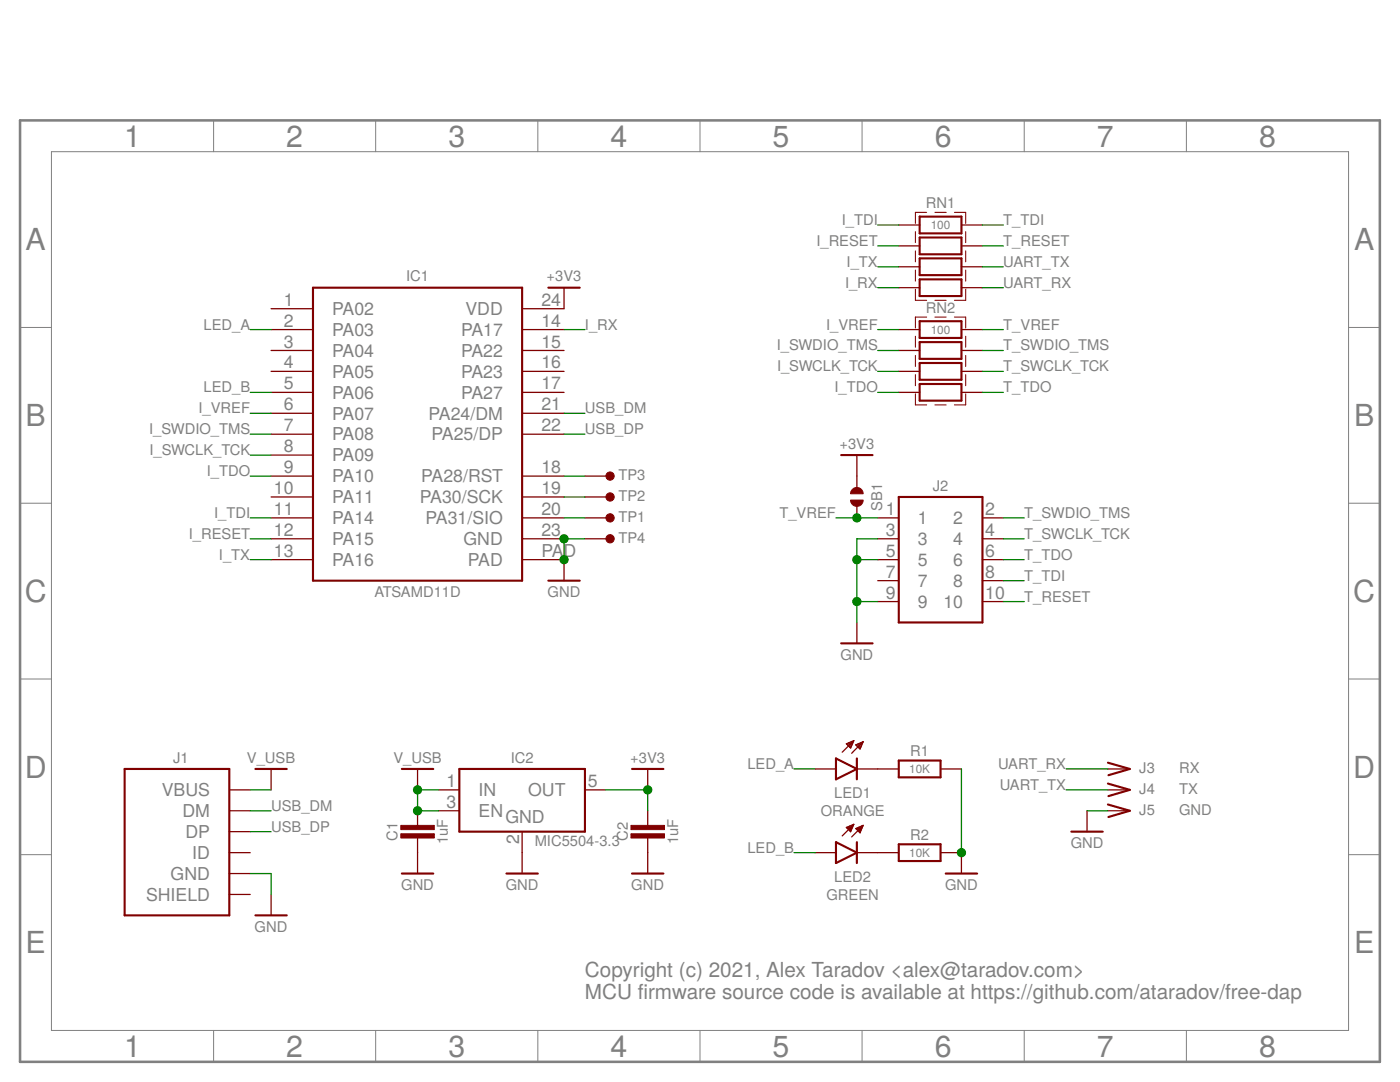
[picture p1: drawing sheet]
<?xml version="1.0" encoding="utf-8"?>
<!DOCTYPE eagle SYSTEM "eagle.dtd">
<eagle version="7.3.0">
<drawing>
<settings>
<setting alwaysvectorfont="no"/>
<setting verticaltext="up"/>
</settings>
<grid distance="0.1" unitdist="inch" unit="inch" style="lines" multiple="1" display="no" altdistance="0.01" altunitdist="inch" altunit="inch"/>
<schematic xreflabel="%F%N/%S.%C%R" xrefpart="/%S.%C%R">
<libraries>
<library name="ataradov_mcu">
<symbols>
<symbol name="ATSAMDXXD">
<wire x1="-12.7" y1="17.78" x2="12.7" y2="17.78" width="0.254" layer="94"/>
<wire x1="12.7" y1="17.78" x2="12.7" y2="-17.78" width="0.254" layer="94"/>
<wire x1="12.7" y1="-17.78" x2="-12.7" y2="-17.78" width="0.254" layer="94"/>
<wire x1="-12.7" y1="-17.78" x2="-12.7" y2="17.78" width="0.254" layer="94"/>
<pin name="PA28/RST" x="17.78" y="-5.08" length="middle" direction="pas" rot="R180"/>
<pin name="PA08" x="-17.78" y="0" length="middle" direction="pas"/>
<pin name="PA09" x="-17.78" y="-2.54" length="middle" direction="pas"/>
<pin name="PA14" x="-17.78" y="-10.16" length="middle" direction="pas"/>
<pin name="PA15" x="-17.78" y="-12.7" length="middle" direction="pas"/>
<pin name="PA05" x="-17.78" y="7.62" length="middle" direction="pas"/>
<pin name="PA04" x="-17.78" y="10.16" length="middle" direction="pas"/>
<pin name="PA02" x="-17.78" y="15.24" length="middle" direction="pas"/>
<text x="0" y="18.542" size="1.27" layer="95" align="bottom-center">&gt;NAME</text>
<text x="0" y="-19.812" size="1.27" layer="96" align="bottom-center">&gt;VALUE</text>
<pin name="PA30/SCK" x="17.78" y="-7.62" length="middle" direction="pas" rot="R180"/>
<pin name="VDD" x="17.78" y="15.24" length="middle" direction="pas" rot="R180"/>
<pin name="GND" x="17.78" y="-12.7" length="middle" direction="pas" rot="R180"/>
<pin name="PA25/DP" x="17.78" y="0" length="middle" direction="pas" rot="R180"/>
<pin name="PA24/DM" x="17.78" y="2.54" length="middle" direction="pas" rot="R180"/>
<pin name="PA31/SIO" x="17.78" y="-10.16" length="middle" direction="pas" rot="R180"/>
<pin name="PA03" x="-17.78" y="12.7" length="middle" direction="pas"/>
<pin name="PA06" x="-17.78" y="5.08" length="middle" direction="pas"/>
<pin name="PA07" x="-17.78" y="2.54" length="middle" direction="pas"/>
<pin name="PA10" x="-17.78" y="-5.08" length="middle" direction="pas"/>
<pin name="PA11" x="-17.78" y="-7.62" length="middle" direction="pas"/>
<pin name="PA16" x="-17.78" y="-15.24" length="middle" direction="pas"/>
<pin name="PA17" x="17.78" y="12.7" length="middle" direction="pas" rot="R180"/>
<pin name="PA22" x="17.78" y="10.16" length="middle" direction="pas" rot="R180"/>
<pin name="PA23" x="17.78" y="7.62" length="middle" direction="pas" rot="R180"/>
<pin name="PA27" x="17.78" y="5.08" length="middle" direction="pas" rot="R180"/>
<pin name="PAD" x="17.78" y="-15.24" length="middle" direction="pas" rot="R180"/>
</symbol>
</symbols>
<devicesets>
<deviceset name="ATSAMD11D" prefix="IC">
<gates>
<gate name="G$1" symbol="ATSAMDXXD" x="0" y="0"/>
</gates>
<devices>
<device name="" package="QFN24">
<connects>
<connect gate="G$1" pin="GND" pad="23"/>
<connect gate="G$1" pin="PA02" pad="1"/>
<connect gate="G$1" pin="PA03" pad="2"/>
<connect gate="G$1" pin="PA04" pad="3"/>
<connect gate="G$1" pin="PA05" pad="4"/>
<connect gate="G$1" pin="PA06" pad="5"/>
<connect gate="G$1" pin="PA07" pad="6"/>
<connect gate="G$1" pin="PA08" pad="7"/>
<connect gate="G$1" pin="PA09" pad="8"/>
<connect gate="G$1" pin="PA10" pad="9"/>
<connect gate="G$1" pin="PA11" pad="10"/>
<connect gate="G$1" pin="PA14" pad="11"/>
<connect gate="G$1" pin="PA15" pad="12"/>
<connect gate="G$1" pin="PA16" pad="13"/>
<connect gate="G$1" pin="PA17" pad="14"/>
<connect gate="G$1" pin="PA22" pad="15"/>
<connect gate="G$1" pin="PA23" pad="16"/>
<connect gate="G$1" pin="PA24/DM" pad="21"/>
<connect gate="G$1" pin="PA25/DP" pad="22"/>
<connect gate="G$1" pin="PA27" pad="17"/>
<connect gate="G$1" pin="PA28/RST" pad="18"/>
<connect gate="G$1" pin="PA30/SCK" pad="19"/>
<connect gate="G$1" pin="PA31/SIO" pad="20"/>
<connect gate="G$1" pin="PAD" pad="PAD"/>
<connect gate="G$1" pin="VDD" pad="24"/>
</connects>
<technologies>
<technology name=""/>
</technologies>
</device>
</devices>
</deviceset>
</devicesets>
</library>
<library name="ataradov_pwr">
<symbols>
<symbol name="+3V3">
<wire x1="-1.905" y1="0" x2="1.905" y2="0" width="0.254" layer="94"/>
<text x="0" y="0.762" size="1.27" layer="96" align="bottom-center">&gt;VALUE</text>
<pin name="+3V3" x="0" y="-2.54" visible="off" length="short" direction="sup" rot="R90"/>
</symbol>
<symbol name="GND">
<wire x1="-1.905" y1="0" x2="1.905" y2="0" width="0.254" layer="94"/>
<text x="0" y="-2.032" size="1.27" layer="96" align="bottom-center">&gt;VALUE</text>
<pin name="GND" x="0" y="2.54" visible="off" length="short" direction="sup" rot="R270"/>
</symbol>
<symbol name="V_USB">
<wire x1="-1.905" y1="0" x2="1.905" y2="0" width="0.254" layer="94"/>
<text x="0" y="0.762" size="1.27" layer="96" align="bottom-center">&gt;VALUE</text>
<pin name="V_USB" x="0" y="-2.54" visible="off" length="short" direction="sup" rot="R90"/>
</symbol>
</symbols>
<devicesets>
<deviceset name="+3V3" prefix="P_">
<gates>
<gate name="1" symbol="+3V3" x="0" y="0"/>
</gates>
<devices>
<device name="">
<technologies>
<technology name=""/>
</technologies>
</device>
</devices>
</deviceset>
<deviceset name="GND" prefix="P_">
<gates>
<gate name="1" symbol="GND" x="0" y="0"/>
</gates>
<devices>
<device name="">
<technologies>
<technology name=""/>
</technologies>
</device>
</devices>
</deviceset>
<deviceset name="V_USB" prefix="P_">
<gates>
<gate name="1" symbol="V_USB" x="0" y="0"/>
</gates>
<devices>
<device name="">
<technologies>
<technology name=""/>
</technologies>
</device>
</devices>
</deviceset>
</devicesets>
</library>
<library name="ataradov_conn">
<symbols>
<symbol name="HEADER-5X2">
<wire x1="-5.08" y1="7.62" x2="-5.08" y2="-7.62" width="0.254" layer="94"/>
<wire x1="-5.08" y1="-7.62" x2="5.08" y2="-7.62" width="0.254" layer="94"/>
<wire x1="5.08" y1="-7.62" x2="5.08" y2="7.62" width="0.254" layer="94"/>
<wire x1="5.08" y1="7.62" x2="-5.08" y2="7.62" width="0.254" layer="94"/>
<pin name="1" x="-7.62" y="5.08" length="short" direction="pas"/>
<pin name="2" x="7.62" y="5.08" length="short" direction="pas" rot="R180"/>
<pin name="3" x="-7.62" y="2.54" length="short" direction="pas"/>
<pin name="4" x="7.62" y="2.54" length="short" direction="pas" rot="R180"/>
<pin name="5" x="-7.62" y="0" length="short" direction="pas"/>
<pin name="6" x="7.62" y="0" length="short" direction="pas" rot="R180"/>
<pin name="7" x="-7.62" y="-2.54" length="short" direction="pas"/>
<pin name="8" x="7.62" y="-2.54" length="short" direction="pas" rot="R180"/>
<pin name="9" x="-7.62" y="-5.08" length="short" direction="pas"/>
<pin name="10" x="7.62" y="-5.08" length="short" direction="pas" rot="R180"/>
<text x="0" y="8.382" size="1.27" layer="95" align="bottom-center">&gt;NAME</text>
</symbol>
<symbol name="MICRO-USB-5">
<wire x1="-5.08" y1="7.62" x2="-5.08" y2="-10.16" width="0.254" layer="94"/>
<text x="0.762" y="8.382" size="1.27" layer="95" align="bottom-center">&gt;NAME</text>
<pin name="VBUS" x="-7.62" y="5.08" visible="pin" length="short" direction="pas"/>
<pin name="DM" x="-7.62" y="2.54" visible="pin" length="short" direction="pas"/>
<pin name="DP" x="-7.62" y="0" visible="pin" length="short" direction="pas"/>
<pin name="ID" x="-7.62" y="-2.54" visible="pin" length="short" direction="pas"/>
<pin name="GND" x="-7.62" y="-5.08" visible="pin" length="short" direction="pas"/>
<wire x1="7.62" y1="7.62" x2="7.62" y2="-10.16" width="0.254" layer="94"/>
<wire x1="-5.08" y1="7.62" x2="7.62" y2="7.62" width="0.254" layer="94"/>
<wire x1="-5.08" y1="-10.16" x2="7.62" y2="-10.16" width="0.254" layer="94"/>
<pin name="SHIELD" x="-7.62" y="-7.62" visible="pin" length="short" direction="pas"/>
<text x="0.762" y="-12.192" size="1.27" layer="95" align="bottom-center">&gt;VALUE</text>
</symbol>
<symbol name="CONN-SINGLE">
<wire x1="-2.54" y1="0.762" x2="0.127" y2="0" width="0.254" layer="94"/>
<wire x1="0.127" y1="0" x2="-2.4765" y2="-0.762" width="0.254" layer="94"/>
<pin name="1" x="-2.54" y="0" visible="off" length="short" direction="pas" swaplevel="1"/>
<text x="1.27" y="-0.508" size="1.27" layer="95">&gt;NAME</text>
<text x="6.096" y="-0.508" size="1.27" layer="96">&gt;VALUE</text>
</symbol>
</symbols>
<devicesets>
<deviceset name="HEADER-5X2" prefix="J">
<gates>
<gate name="G$1" symbol="HEADER-5X2" x="0" y="0"/>
</gates>
<devices>
<device name="-TH-1.27" package="HEADER-5X2-1.27MM">
<connects>
<connect gate="G$1" pin="1" pad="1"/>
<connect gate="G$1" pin="10" pad="10"/>
<connect gate="G$1" pin="2" pad="2"/>
<connect gate="G$1" pin="3" pad="3"/>
<connect gate="G$1" pin="4" pad="4"/>
<connect gate="G$1" pin="5" pad="5"/>
<connect gate="G$1" pin="6" pad="6"/>
<connect gate="G$1" pin="7" pad="7"/>
<connect gate="G$1" pin="8" pad="8"/>
<connect gate="G$1" pin="9" pad="9"/>
</connects>
<technologies>
<technology name=""/>
</technologies>
</device>
<device name="-TH-1.27-SHR" package="HEADER-5X2-1.27MM-SHR">
<connects>
<connect gate="G$1" pin="1" pad="1"/>
<connect gate="G$1" pin="10" pad="10"/>
<connect gate="G$1" pin="2" pad="2"/>
<connect gate="G$1" pin="3" pad="3"/>
<connect gate="G$1" pin="4" pad="4"/>
<connect gate="G$1" pin="5" pad="5"/>
<connect gate="G$1" pin="6" pad="6"/>
<connect gate="G$1" pin="7" pad="7"/>
<connect gate="G$1" pin="8" pad="8"/>
<connect gate="G$1" pin="9" pad="9"/>
</connects>
<technologies>
<technology name=""/>
</technologies>
</device>
<device name="-TH-2.54-SHR-RA" package="HEADER-5X2-2.54MM-SHR-RA">
<connects>
<connect gate="G$1" pin="1" pad="1"/>
<connect gate="G$1" pin="10" pad="10"/>
<connect gate="G$1" pin="2" pad="2"/>
<connect gate="G$1" pin="3" pad="3"/>
<connect gate="G$1" pin="4" pad="4"/>
<connect gate="G$1" pin="5" pad="5"/>
<connect gate="G$1" pin="6" pad="6"/>
<connect gate="G$1" pin="7" pad="7"/>
<connect gate="G$1" pin="8" pad="8"/>
<connect gate="G$1" pin="9" pad="9"/>
</connects>
<technologies>
<technology name=""/>
</technologies>
</device>
<device name="-TH-2.54" package="HEADER-5X2-2.54MM">
<connects>
<connect gate="G$1" pin="1" pad="1"/>
<connect gate="G$1" pin="10" pad="10"/>
<connect gate="G$1" pin="2" pad="2"/>
<connect gate="G$1" pin="3" pad="3"/>
<connect gate="G$1" pin="4" pad="4"/>
<connect gate="G$1" pin="5" pad="5"/>
<connect gate="G$1" pin="6" pad="6"/>
<connect gate="G$1" pin="7" pad="7"/>
<connect gate="G$1" pin="8" pad="8"/>
<connect gate="G$1" pin="9" pad="9"/>
</connects>
<technologies>
<technology name=""/>
</technologies>
</device>
</devices>
</deviceset>
<deviceset name="USB-B-MICRO" prefix="J" uservalue="yes">
<gates>
<gate name="G$1" symbol="MICRO-USB-5" x="0" y="0"/>
</gates>
<devices>
<device name="-SMT" package="USB-B-MICRO-SMT-SHELL-TH">
<connects>
<connect gate="G$1" pin="DM" pad="2"/>
<connect gate="G$1" pin="DP" pad="3"/>
<connect gate="G$1" pin="GND" pad="5"/>
<connect gate="G$1" pin="ID" pad="4"/>
<connect gate="G$1" pin="SHIELD" pad="M1 M2 M3 M4" route="any"/>
<connect gate="G$1" pin="VBUS" pad="1"/>
</connects>
<technologies>
<technology name=""/>
</technologies>
</device>
</devices>
</deviceset>
<deviceset name="CONN-SINGLE" prefix="J" uservalue="yes">
<gates>
<gate name="G$1" symbol="CONN-SINGLE" x="0" y="0"/>
</gates>
<devices>
<device name="-TH" package="PIN-TH">
<connects>
<connect gate="G$1" pin="1" pad="1"/>
</connects>
<technologies>
<technology name=""/>
</technologies>
</device>
<device name="-TH-LARGE" package="PIN-TH-LARGE">
<connects>
<connect gate="G$1" pin="1" pad="1"/>
</connects>
<technologies>
<technology name=""/>
</technologies>
</device>
<device name="-TH-SMALL" package="PIN-TH-SMALL">
<connects>
<connect gate="G$1" pin="1" pad="1"/>
</connects>
<technologies>
<technology name=""/>
</technologies>
</device>
</devices>
</deviceset>
</devicesets>
</library>
<library name="ataradov_rlc">
<symbols>
<symbol name="C">
<rectangle x1="-1.524" y1="-0.254" x2="2.54" y2="0.254" layer="94" rot="R90"/>
<rectangle x1="-2.54" y1="-0.254" x2="1.524" y2="0.254" layer="94" rot="R90"/>
<wire x1="-2.54" y1="0" x2="-0.762" y2="0" width="0.1524" layer="94"/>
<wire x1="2.54" y1="0" x2="0.762" y2="0" width="0.1524" layer="94"/>
<pin name="1" x="-2.54" y="0" visible="off" length="point" direction="pas" swaplevel="1"/>
<pin name="2" x="2.54" y="0" visible="off" length="point" direction="pas" swaplevel="1" rot="R180"/>
<text x="0" y="2.413" size="1.27" layer="95" align="bottom-center">&gt;NAME</text>
<text x="0" y="-3.683" size="1.27" layer="96" align="bottom-center">&gt;VALUE</text>
</symbol>
<symbol name="R">
<wire x1="-2.54" y1="-1.016" x2="-2.54" y2="1.016" width="0.254" layer="94"/>
<pin name="1" x="-5.08" y="0" visible="off" length="short" direction="pas" swaplevel="1"/>
<pin name="2" x="5.08" y="0" visible="off" length="short" direction="pas" swaplevel="1" rot="R180"/>
<text x="0" y="1.524" size="1.27" layer="95" align="bottom-center">&gt;NAME</text>
<text x="0" y="0" size="1.016" layer="96" align="center">&gt;VALUE</text>
<wire x1="2.54" y1="-1.016" x2="2.54" y2="1.016" width="0.254" layer="94"/>
<wire x1="-2.54" y1="1.016" x2="2.54" y2="1.016" width="0.254" layer="94"/>
<wire x1="-2.54" y1="-1.016" x2="2.54" y2="-1.016" width="0.254" layer="94"/>
</symbol>
<symbol name="RN-4">
<wire x1="-2.54" y1="1.524" x2="-2.54" y2="3.556" width="0.254" layer="94"/>
<pin name="1" x="-5.08" y="2.54" visible="off" length="short" direction="pas"/>
<pin name="8" x="5.08" y="2.54" visible="off" length="short" direction="pas" rot="R180"/>
<text x="0" y="4.572" size="1.27" layer="95" align="bottom-center">&gt;NAME</text>
<wire x1="2.54" y1="1.524" x2="2.54" y2="3.556" width="0.254" layer="94"/>
<wire x1="-2.54" y1="3.556" x2="2.54" y2="3.556" width="0.254" layer="94"/>
<wire x1="-2.54" y1="1.524" x2="2.54" y2="1.524" width="0.254" layer="94"/>
<wire x1="-2.54" y1="-1.016" x2="-2.54" y2="1.016" width="0.254" layer="94"/>
<pin name="2" x="-5.08" y="0" visible="off" length="short" direction="pas"/>
<pin name="7" x="5.08" y="0" visible="off" length="short" direction="pas" rot="R180"/>
<wire x1="2.54" y1="-1.016" x2="2.54" y2="1.016" width="0.254" layer="94"/>
<wire x1="-2.54" y1="1.016" x2="2.54" y2="1.016" width="0.254" layer="94"/>
<wire x1="-2.54" y1="-1.016" x2="2.54" y2="-1.016" width="0.254" layer="94"/>
<wire x1="-2.54" y1="-3.556" x2="-2.54" y2="-1.524" width="0.254" layer="94"/>
<pin name="3" x="-5.08" y="-2.54" visible="off" length="short" direction="pas"/>
<pin name="6" x="5.08" y="-2.54" visible="off" length="short" direction="pas" rot="R180"/>
<wire x1="2.54" y1="-3.556" x2="2.54" y2="-1.524" width="0.254" layer="94"/>
<wire x1="-2.54" y1="-1.524" x2="2.54" y2="-1.524" width="0.254" layer="94"/>
<wire x1="-2.54" y1="-3.556" x2="2.54" y2="-3.556" width="0.254" layer="94"/>
<wire x1="-2.54" y1="-6.096" x2="-2.54" y2="-4.064" width="0.254" layer="94"/>
<pin name="4" x="-5.08" y="-5.08" visible="off" length="short" direction="pas"/>
<pin name="5" x="5.08" y="-5.08" visible="off" length="short" direction="pas" rot="R180"/>
<text x="0" y="2.54" size="1.016" layer="96" align="center">&gt;VALUE</text>
<wire x1="2.54" y1="-6.096" x2="2.54" y2="-4.064" width="0.254" layer="94"/>
<wire x1="-2.54" y1="-4.064" x2="2.54" y2="-4.064" width="0.254" layer="94"/>
<wire x1="-2.54" y1="-6.096" x2="2.54" y2="-6.096" width="0.254" layer="94"/>
<wire x1="-3.048" y1="-6.604" x2="-3.048" y2="4.064" width="0.127" layer="94" style="shortdash"/>
<wire x1="3.048" y1="-6.604" x2="3.048" y2="4.064" width="0.127" layer="94" style="shortdash"/>
<wire x1="3.048" y1="-6.604" x2="-3.048" y2="-6.604" width="0.127" layer="94" style="shortdash"/>
<wire x1="3.048" y1="4.064" x2="-3.048" y2="4.064" width="0.127" layer="94" style="shortdash"/>
</symbol>
</symbols>
<devicesets>
<deviceset name="C" prefix="C" uservalue="yes">
<gates>
<gate name="G$1" symbol="C" x="0" y="0"/>
</gates>
<devices>
<device name="-0402" package="SMD0402">
<connects>
<connect gate="G$1" pin="1" pad="1"/>
<connect gate="G$1" pin="2" pad="2"/>
</connects>
<technologies>
<technology name=""/>
</technologies>
</device>
<device name="-0508" package="SMD0508">
<connects>
<connect gate="G$1" pin="1" pad="1"/>
<connect gate="G$1" pin="2" pad="2"/>
</connects>
<technologies>
<technology name=""/>
</technologies>
</device>
<device name="-0603" package="SMD0603">
<connects>
<connect gate="G$1" pin="1" pad="1"/>
<connect gate="G$1" pin="2" pad="2"/>
</connects>
<technologies>
<technology name=""/>
</technologies>
</device>
<device name="-0612" package="SMD0612">
<connects>
<connect gate="G$1" pin="1" pad="1"/>
<connect gate="G$1" pin="2" pad="2"/>
</connects>
<technologies>
<technology name=""/>
</technologies>
</device>
<device name="-0805" package="SMD0805">
<connects>
<connect gate="G$1" pin="1" pad="1"/>
<connect gate="G$1" pin="2" pad="2"/>
</connects>
<technologies>
<technology name=""/>
</technologies>
</device>
<device name="-1206" package="SMD1206">
<connects>
<connect gate="G$1" pin="1" pad="1"/>
<connect gate="G$1" pin="2" pad="2"/>
</connects>
<technologies>
<technology name=""/>
</technologies>
</device>
<device name="-2512" package="SMD2512">
<connects>
<connect gate="G$1" pin="1" pad="1"/>
<connect gate="G$1" pin="2" pad="2"/>
</connects>
<technologies>
<technology name=""/>
</technologies>
</device>
</devices>
</deviceset>
<deviceset name="R" prefix="R" uservalue="yes">
<gates>
<gate name="G$1" symbol="R" x="0" y="0"/>
</gates>
<devices>
<device name="-0402" package="SMD0402">
<connects>
<connect gate="G$1" pin="1" pad="1"/>
<connect gate="G$1" pin="2" pad="2"/>
</connects>
<technologies>
<technology name=""/>
</technologies>
</device>
<device name="-0508" package="SMD0508">
<connects>
<connect gate="G$1" pin="1" pad="1"/>
<connect gate="G$1" pin="2" pad="2"/>
</connects>
<technologies>
<technology name=""/>
</technologies>
</device>
<device name="-0603" package="SMD0603">
<connects>
<connect gate="G$1" pin="1" pad="1"/>
<connect gate="G$1" pin="2" pad="2"/>
</connects>
<technologies>
<technology name=""/>
</technologies>
</device>
<device name="-0612" package="SMD0612">
<connects>
<connect gate="G$1" pin="1" pad="1"/>
<connect gate="G$1" pin="2" pad="2"/>
</connects>
<technologies>
<technology name=""/>
</technologies>
</device>
<device name="-0805" package="SMD0805">
<connects>
<connect gate="G$1" pin="1" pad="1"/>
<connect gate="G$1" pin="2" pad="2"/>
</connects>
<technologies>
<technology name=""/>
</technologies>
</device>
<device name="-1206" package="SMD1206">
<connects>
<connect gate="G$1" pin="1" pad="1"/>
<connect gate="G$1" pin="2" pad="2"/>
</connects>
<technologies>
<technology name=""/>
</technologies>
</device>
<device name="-2512" package="SMD2512">
<connects>
<connect gate="G$1" pin="1" pad="1"/>
<connect gate="G$1" pin="2" pad="2"/>
</connects>
<technologies>
<technology name=""/>
</technologies>
</device>
</devices>
</deviceset>
<deviceset name="RN-4" prefix="RN" uservalue="yes">
<gates>
<gate name="G$1" symbol="RN-4" x="0" y="0"/>
</gates>
<devices>
<device name="-0603-X4" package="SMD0603-X4">
<connects>
<connect gate="G$1" pin="1" pad="1"/>
<connect gate="G$1" pin="2" pad="2"/>
<connect gate="G$1" pin="3" pad="3"/>
<connect gate="G$1" pin="4" pad="4"/>
<connect gate="G$1" pin="5" pad="5"/>
<connect gate="G$1" pin="6" pad="6"/>
<connect gate="G$1" pin="7" pad="7"/>
<connect gate="G$1" pin="8" pad="8"/>
</connects>
<technologies>
<technology name=""/>
</technologies>
</device>
</devices>
</deviceset>
</devicesets>
</library>
<library name="ataradov_vreg">
<symbols>
<symbol name="VREG-3-EN">
<wire x1="-7.62" y1="5.08" x2="7.62" y2="5.08" width="0.254" layer="94"/>
<wire x1="7.62" y1="5.08" x2="7.62" y2="-2.54" width="0.254" layer="94"/>
<wire x1="7.62" y1="-2.54" x2="-7.62" y2="-2.54" width="0.254" layer="94"/>
<wire x1="-7.62" y1="-2.54" x2="-7.62" y2="5.08" width="0.254" layer="94"/>
<text x="-2.032" y="-1.524" size="1.524" layer="95">GND</text>
<text x="0" y="5.842" size="1.27" layer="95" align="bottom-center">&gt;NAME</text>
<text x="1.524" y="-4.318" size="1.27" layer="96">&gt;VALUE</text>
<pin name="IN" x="-10.16" y="2.54" length="short" direction="pas"/>
<pin name="OUT" x="10.16" y="2.54" length="short" direction="pas" rot="R180"/>
<pin name="GND" x="0" y="-5.08" visible="pad" length="short" direction="pas" rot="R90"/>
<pin name="EN" x="-10.16" y="0" length="short" direction="pas"/>
</symbol>
</symbols>
<devicesets>
<deviceset name="MIC5504" prefix="IC" uservalue="yes">
<gates>
<gate name="G$1" symbol="VREG-3-EN" x="0" y="0"/>
</gates>
<devices>
<device name="-SOT23-5" package="SOT23-5">
<connects>
<connect gate="G$1" pin="EN" pad="3"/>
<connect gate="G$1" pin="GND" pad="2"/>
<connect gate="G$1" pin="IN" pad="1"/>
<connect gate="G$1" pin="OUT" pad="5"/>
</connects>
<technologies>
<technology name=""/>
</technologies>
</device>
</devices>
</deviceset>
</devicesets>
</library>
<library name="ataradov_misc">
<symbols>
<symbol name="TP">
<text x="4.064" y="-0.508" size="1.27" layer="95">&gt;NAME</text>
<pin name="1" x="0" y="0" visible="off" length="short" direction="pas"/>
<circle x="3.048" y="0" radius="0.508" width="0" layer="94"/>
</symbol>
<symbol name="SB">
<wire x1="0.381" y1="0.381" x2="0.381" y2="-0.381" width="0.762" layer="94" curve="-180" cap="flat"/>
<wire x1="-0.381" y1="-0.381" x2="-0.381" y2="0.381" width="0.762" layer="94" curve="-180" cap="flat"/>
<wire x1="2.54" y1="0" x2="1.143" y2="0" width="0.1524" layer="94"/>
<wire x1="-2.54" y1="0" x2="-1.143" y2="0" width="0.1524" layer="94"/>
<text x="0" y="1.778" size="1.27" layer="95" align="bottom-center">&gt;NAME</text>
<pin name="2" x="2.54" y="0" visible="off" length="point" direction="pas" swaplevel="1" rot="R180"/>
<pin name="1" x="-2.54" y="0" visible="off" length="point" direction="pas" swaplevel="1"/>
<text x="0" y="-3.048" size="1.27" layer="96" align="bottom-center">&gt;VALUE</text>
</symbol>
</symbols>
<devicesets>
<deviceset name="TEST-POINT" prefix="TP" uservalue="yes">
<gates>
<gate name="G$1" symbol="TP" x="0" y="0"/>
</gates>
<devices>
<device name="-1.27MM" package="TP-1.27MM">
<connects>
<connect gate="G$1" pin="1" pad="1"/>
</connects>
<technologies>
<technology name=""/>
</technologies>
</device>
<device name="-0.635MM" package="TP-0.635MM">
<connects>
<connect gate="G$1" pin="1" pad="1"/>
</connects>
<technologies>
<technology name=""/>
</technologies>
</device>
<device name="-0.5MM" package="TP-0.5MM">
<connects>
<connect gate="G$1" pin="1" pad="1"/>
</connects>
<technologies>
<technology name=""/>
</technologies>
</device>
<device name="-2.54MM" package="TP-2.54MM">
<connects>
<connect gate="G$1" pin="1" pad="1"/>
</connects>
<technologies>
<technology name=""/>
</technologies>
</device>
<device name="-1.27MM-TH" package="TP-1.27MM-TH">
<connects>
<connect gate="G$1" pin="1" pad="1"/>
</connects>
<technologies>
<technology name=""/>
</technologies>
</device>
</devices>
</deviceset>
<deviceset name="SOLDER-BRIDGE" prefix="SB" uservalue="yes">
<gates>
<gate name="G$1" symbol="SB" x="0" y="0"/>
</gates>
<devices>
<device name="-1.27MM-NO" package="SB-1.27MM-NO">
<connects>
<connect gate="G$1" pin="1" pad="1"/>
<connect gate="G$1" pin="2" pad="2"/>
</connects>
<technologies>
<technology name=""/>
</technologies>
</device>
</devices>
</deviceset>
</devicesets>
</library>
<library name="ataradov_led">
<symbols>
<symbol name="LED">
<wire x1="1.27" y1="0" x2="0" y2="-2.54" width="0.254" layer="94"/>
<wire x1="0" y1="-2.54" x2="-1.27" y2="0" width="0.254" layer="94"/>
<wire x1="1.27" y1="-2.54" x2="0" y2="-2.54" width="0.254" layer="94"/>
<wire x1="0" y1="-2.54" x2="-1.27" y2="-2.54" width="0.254" layer="94"/>
<wire x1="1.27" y1="0" x2="0" y2="0" width="0.254" layer="94"/>
<wire x1="0" y1="0" x2="-1.27" y2="0" width="0.254" layer="94"/>
<wire x1="-2.032" y1="-0.762" x2="-3.429" y2="-2.159" width="0.1524" layer="94"/>
<wire x1="-1.905" y1="-1.905" x2="-3.302" y2="-3.302" width="0.1524" layer="94"/>
<text x="3.556" y="-2.032" size="1.27" layer="95" rot="R90" align="bottom-center">&gt;NAME</text>
<text x="5.715" y="-2.032" size="1.27" layer="96" rot="R90" align="bottom-center">&gt;VALUE</text>
<pin name="C" x="0" y="-5.08" visible="off" length="short" direction="pas" rot="R90"/>
<pin name="A" x="0" y="2.54" visible="off" length="short" direction="pas" rot="R270"/>
<polygon width="0.1524" layer="94">
<vertex x="-3.429" y="-2.159"/>
<vertex x="-3.048" y="-1.27"/>
<vertex x="-2.54" y="-1.778"/>
</polygon>
<polygon width="0.1524" layer="94">
<vertex x="-3.302" y="-3.302"/>
<vertex x="-2.921" y="-2.413"/>
<vertex x="-2.413" y="-2.921"/>
</polygon>
</symbol>
</symbols>
<devicesets>
<deviceset name="LED_SMD" prefix="LED" uservalue="yes">
<gates>
<gate name="G$1" symbol="LED" x="0" y="0"/>
</gates>
<devices>
<device name="LED_0603" package="SMD0603">
<connects>
<connect gate="G$1" pin="A" pad="1"/>
<connect gate="G$1" pin="C" pad="2"/>
</connects>
<technologies>
<technology name=""/>
</technologies>
</device>
<device name="LED_0805" package="SMD0805">
<connects>
<connect gate="G$1" pin="A" pad="1"/>
<connect gate="G$1" pin="C" pad="2"/>
</connects>
<technologies>
<technology name=""/>
</technologies>
</device>
</devices>
</deviceset>
</devicesets>
</library>
</libraries>
<attributes>
</attributes>
<variantdefs>
</variantdefs>
<classes>
<class number="0" name="default" width="0" drill="0">
</class>
</classes>
<parts>
<part name="P_8" library="ataradov_pwr" deviceset="+3V3" device=""/>
<part name="P_2" library="ataradov_pwr" deviceset="GND" device=""/>
<part name="P_1" library="ataradov_pwr" deviceset="V_USB" device=""/>
<part name="P_3" library="ataradov_pwr" deviceset="V_USB" device=""/>
<part name="C1" library="ataradov_rlc" deviceset="C" device="-0603" value="1uF"/>
<part name="C2" library="ataradov_rlc" deviceset="C" device="-0603" value="1uF"/>
<part name="IC2" library="ataradov_vreg" deviceset="MIC5504" device="-SOT23-5" value="MIC5504-3.3"/>
<part name="P_5" library="ataradov_pwr" deviceset="GND" device=""/>
<part name="P_9" library="ataradov_pwr" deviceset="GND" device=""/>
<part name="P_4" library="ataradov_pwr" deviceset="GND" device=""/>
<part name="TP1" library="ataradov_misc" deviceset="TEST-POINT" device="-1.27MM" value="SIO"/>
<part name="TP2" library="ataradov_misc" deviceset="TEST-POINT" device="-1.27MM"/>
<part name="TP3" library="ataradov_misc" deviceset="TEST-POINT" device="-1.27MM"/>
<part name="TP4" library="ataradov_misc" deviceset="TEST-POINT" device="-1.27MM"/>
<part name="J2" library="ataradov_conn" deviceset="HEADER-5X2" device="-TH-1.27"/>
<part name="P_11" library="ataradov_pwr" deviceset="GND" device=""/>
<part name="J1" library="ataradov_conn" deviceset="USB-B-MICRO" device="-SMT"/>
<part name="R1" library="ataradov_rlc" deviceset="R" device="-0603" value="10K"/>
<part name="LED1" library="ataradov_led" deviceset="LED_SMD" device="LED_0603" value="ORANGE"/>
<part name="R2" library="ataradov_rlc" deviceset="R" device="-0603" value="10K"/>
<part name="LED2" library="ataradov_led" deviceset="LED_SMD" device="LED_0603" value="GREEN"/>
<part name="P_12" library="ataradov_pwr" deviceset="GND" device=""/>
<part name="J3" library="ataradov_conn" deviceset="CONN-SINGLE" device="-TH" value="RX"/>
<part name="J4" library="ataradov_conn" deviceset="CONN-SINGLE" device="-TH" value="TX"/>
<part name="J5" library="ataradov_conn" deviceset="CONN-SINGLE" device="-TH" value="GND"/>
<part name="P_13" library="ataradov_pwr" deviceset="GND" device=""/>
<part name="RN1" library="ataradov_rlc" deviceset="RN-4" device="-0603-X4" value="100"/>
<part name="SB1" library="ataradov_misc" deviceset="SOLDER-BRIDGE" device="-1.27MM-NO"/>
<part name="IC1" library="ataradov_mcu" deviceset="ATSAMD11D" device=""/>
<part name="P_6" library="ataradov_pwr" deviceset="+3V3" device=""/>
<part name="P_7" library="ataradov_pwr" deviceset="GND" device=""/>
<part name="RN2" library="ataradov_rlc" deviceset="RN-4" device="-0603-X4" value="100"/>
<part name="P_10" library="ataradov_pwr" deviceset="+3V3" device=""/>
</parts>
<sheets>
<sheet>
<plain>
<frame x1="0" y1="0" x2="165.1" y2="114.3" columns="8" rows="5" layer="97"/>
<text x="68.58" y="7.62" size="1.778" layer="97">Copyright (c) 2021, Alex Taradov &lt;alex@taradov.com&gt;
MCU firmware source code is available at https://github.com/ataradov/free-dap</text>
</plain>
<instances>
<instance part="P_8" gate="1" x="76.2" y="35.56"/>
<instance part="P_2" gate="1" x="30.48" y="17.78" rot="MR0"/>
<instance part="P_1" gate="1" x="30.48" y="35.56" rot="MR0"/>
<instance part="P_3" gate="1" x="48.26" y="35.56"/>
<instance part="C1" gate="G$1" x="48.26" y="27.94" rot="R90"/>
<instance part="C2" gate="G$1" x="76.2" y="27.94" rot="R90"/>
<instance part="IC2" gate="G$1" x="60.96" y="30.48"/>
<instance part="P_5" gate="1" x="60.96" y="22.86"/>
<instance part="P_9" gate="1" x="76.2" y="22.86"/>
<instance part="P_4" gate="1" x="48.26" y="22.86"/>
<instance part="TP1" gate="G$1" x="68.58" y="66.04"/>
<instance part="TP2" gate="G$1" x="68.58" y="68.58"/>
<instance part="TP3" gate="G$1" x="68.58" y="71.12"/>
<instance part="TP4" gate="G$1" x="68.58" y="63.5"/>
<instance part="J2" gate="G$1" x="111.76" y="60.96"/>
<instance part="P_11" gate="1" x="101.6" y="50.8"/>
<instance part="J1" gate="G$1" x="20.32" y="27.94" rot="MR0"/>
<instance part="R1" gate="G$1" x="109.22" y="35.56"/>
<instance part="LED1" gate="G$1" x="99.06" y="35.56" rot="MR270"/>
<instance part="R2" gate="G$1" x="109.22" y="25.4"/>
<instance part="LED2" gate="G$1" x="99.06" y="25.4" rot="MR270"/>
<instance part="P_12" gate="1" x="114.3" y="22.86"/>
<instance part="J3" gate="G$1" x="134.62" y="35.56"/>
<instance part="J4" gate="G$1" x="134.62" y="33.02"/>
<instance part="J5" gate="G$1" x="134.62" y="30.48"/>
<instance part="P_13" gate="1" x="129.54" y="27.94"/>
<instance part="RN1" gate="G$1" x="111.76" y="99.06" rot="MR0"/>
<instance part="SB1" gate="G$1" x="101.6" y="68.58" rot="R270"/>
<instance part="IC1" gate="G$1" x="48.26" y="76.2"/>
<instance part="P_6" gate="1" x="66.04" y="93.98"/>
<instance part="P_7" gate="1" x="66.04" y="58.42"/>
<instance part="RN2" gate="G$1" x="111.76" y="86.36" rot="MR0"/>
<instance part="P_10" gate="1" x="101.6" y="73.66"/>
</instances>
<busses>
</busses>
<nets>
<net name="USB_DM" class="0">
<segment>
<wire x1="30.48" y1="30.48" x2="27.94" y2="30.48" width="0.1524" layer="91"/>
<pinref part="J1" gate="G$1" pin="DM"/>
<label x="30.48" y="30.48" size="1.27" layer="95"/>
</segment>
<segment>
<pinref part="IC1" gate="G$1" pin="PA24/DM"/>
<wire x1="66.04" y1="78.74" x2="68.58" y2="78.74" width="0.1524" layer="91"/>
<label x="68.58" y="78.74" size="1.27" layer="95"/>
</segment>
</net>
<net name="USB_DP" class="0">
<segment>
<wire x1="30.48" y1="27.94" x2="27.94" y2="27.94" width="0.1524" layer="91"/>
<pinref part="J1" gate="G$1" pin="DP"/>
<label x="30.48" y="27.94" size="1.27" layer="95"/>
</segment>
<segment>
<pinref part="IC1" gate="G$1" pin="PA25/DP"/>
<wire x1="66.04" y1="76.2" x2="68.58" y2="76.2" width="0.1524" layer="91"/>
<label x="68.58" y="76.2" size="1.27" layer="95"/>
</segment>
</net>
<net name="GND" class="0">
<segment>
<pinref part="P_2" gate="1" pin="GND"/>
<wire x1="30.48" y1="20.32" x2="30.48" y2="22.86" width="0.1524" layer="91"/>
<wire x1="30.48" y1="22.86" x2="27.94" y2="22.86" width="0.1524" layer="91"/>
<pinref part="J1" gate="G$1" pin="GND"/>
</segment>
<segment>
<pinref part="IC2" gate="G$1" pin="GND"/>
<pinref part="P_5" gate="1" pin="GND"/>
</segment>
<segment>
<pinref part="C1" gate="G$1" pin="1"/>
<pinref part="P_4" gate="1" pin="GND"/>
</segment>
<segment>
<pinref part="C2" gate="G$1" pin="1"/>
<pinref part="P_9" gate="1" pin="GND"/>
</segment>
<segment>
<pinref part="TP4" gate="G$1" pin="1"/>
<pinref part="IC1" gate="G$1" pin="PAD"/>
<pinref part="P_7" gate="1" pin="GND"/>
<pinref part="IC1" gate="G$1" pin="GND"/>
<wire x1="66.04" y1="60.96" x2="66.04" y2="63.5" width="0.1524" layer="91"/>
<junction x="66.04" y="60.96"/>
<wire x1="68.58" y1="63.5" x2="66.04" y2="63.5" width="0.1524" layer="91"/>
<junction x="66.04" y="63.5"/>
</segment>
<segment>
<pinref part="J2" gate="G$1" pin="3"/>
<wire x1="104.14" y1="63.5" x2="101.6" y2="63.5" width="0.1524" layer="91"/>
<pinref part="P_11" gate="1" pin="GND"/>
<wire x1="101.6" y1="63.5" x2="101.6" y2="60.96" width="0.1524" layer="91"/>
<pinref part="J2" gate="G$1" pin="5"/>
<wire x1="101.6" y1="60.96" x2="101.6" y2="55.88" width="0.1524" layer="91"/>
<wire x1="101.6" y1="55.88" x2="101.6" y2="53.34" width="0.1524" layer="91"/>
<wire x1="104.14" y1="60.96" x2="101.6" y2="60.96" width="0.1524" layer="91"/>
<junction x="101.6" y="60.96"/>
<pinref part="J2" gate="G$1" pin="9"/>
<wire x1="104.14" y1="55.88" x2="101.6" y2="55.88" width="0.1524" layer="91"/>
<junction x="101.6" y="55.88"/>
</segment>
<segment>
<pinref part="P_12" gate="1" pin="GND"/>
<wire x1="114.3" y1="35.56" x2="114.3" y2="25.4" width="0.1524" layer="91"/>
<pinref part="R1" gate="G$1" pin="2"/>
<pinref part="R2" gate="G$1" pin="2"/>
<junction x="114.3" y="25.4"/>
</segment>
<segment>
<pinref part="J5" gate="G$1" pin="1"/>
<pinref part="P_13" gate="1" pin="GND"/>
<wire x1="129.54" y1="30.48" x2="132.08" y2="30.48" width="0.1524" layer="91"/>
</segment>
</net>
<net name="V_USB" class="0">
<segment>
<pinref part="P_1" gate="1" pin="V_USB"/>
<wire x1="30.48" y1="33.02" x2="27.94" y2="33.02" width="0.1524" layer="91"/>
<pinref part="J1" gate="G$1" pin="VBUS"/>
</segment>
<segment>
<pinref part="IC2" gate="G$1" pin="EN"/>
<pinref part="P_3" gate="1" pin="V_USB"/>
<wire x1="50.8" y1="30.48" x2="48.26" y2="30.48" width="0.1524" layer="91"/>
<pinref part="IC2" gate="G$1" pin="IN"/>
<wire x1="50.8" y1="33.02" x2="48.26" y2="33.02" width="0.1524" layer="91"/>
<junction x="48.26" y="33.02"/>
<pinref part="C1" gate="G$1" pin="2"/>
<wire x1="48.26" y1="33.02" x2="48.26" y2="30.48" width="0.1524" layer="91"/>
<junction x="48.26" y="30.48"/>
</segment>
</net>
<net name="+3V3" class="0">
<segment>
<pinref part="IC2" gate="G$1" pin="OUT"/>
<wire x1="71.12" y1="33.02" x2="76.2" y2="33.02" width="0.1524" layer="91"/>
<pinref part="C2" gate="G$1" pin="2"/>
<wire x1="76.2" y1="30.48" x2="76.2" y2="33.02" width="0.1524" layer="91"/>
<junction x="76.2" y="33.02"/>
<pinref part="P_8" gate="1" pin="+3V3"/>
</segment>
<segment>
<pinref part="IC1" gate="G$1" pin="VDD"/>
<pinref part="P_6" gate="1" pin="+3V3"/>
</segment>
<segment>
<pinref part="SB1" gate="G$1" pin="1"/>
<pinref part="P_10" gate="1" pin="+3V3"/>
</segment>
</net>
<net name="SWDIO" class="0">
<segment>
<pinref part="IC1" gate="G$1" pin="PA31/SIO"/>
<pinref part="TP1" gate="G$1" pin="1"/>
<wire x1="66.04" y1="66.04" x2="68.58" y2="66.04" width="0.1524" layer="91"/>
</segment>
</net>
<net name="SWCLK" class="0">
<segment>
<pinref part="IC1" gate="G$1" pin="PA30/SCK"/>
<pinref part="TP2" gate="G$1" pin="1"/>
<wire x1="66.04" y1="68.58" x2="68.58" y2="68.58" width="0.1524" layer="91"/>
</segment>
</net>
<net name="RESET" class="0">
<segment>
<pinref part="TP3" gate="G$1" pin="1"/>
<pinref part="IC1" gate="G$1" pin="PA28/RST"/>
<wire x1="68.58" y1="71.12" x2="66.04" y2="71.12" width="0.1524" layer="91"/>
</segment>
</net>
<net name="T_SWDIO_TMS" class="0">
<segment>
<pinref part="J2" gate="G$1" pin="2"/>
<wire x1="119.38" y1="66.04" x2="121.92" y2="66.04" width="0.1524" layer="91"/>
<label x="121.92" y="66.04" size="1.27" layer="95"/>
</segment>
<segment>
<pinref part="RN2" gate="G$1" pin="2"/>
<wire x1="116.84" y1="86.36" x2="119.38" y2="86.36" width="0.1524" layer="91"/>
<label x="119.38" y="86.36" size="1.27" layer="95"/>
</segment>
</net>
<net name="T_SWCLK_TCK" class="0">
<segment>
<pinref part="J2" gate="G$1" pin="4"/>
<wire x1="121.92" y1="63.5" x2="119.38" y2="63.5" width="0.1524" layer="91"/>
<label x="121.92" y="63.5" size="1.27" layer="95"/>
</segment>
<segment>
<pinref part="RN2" gate="G$1" pin="3"/>
<wire x1="116.84" y1="83.82" x2="119.38" y2="83.82" width="0.1524" layer="91"/>
<label x="119.38" y="83.82" size="1.27" layer="95"/>
</segment>
</net>
<net name="T_RESET" class="0">
<segment>
<pinref part="J2" gate="G$1" pin="10"/>
<wire x1="119.38" y1="55.88" x2="121.92" y2="55.88" width="0.1524" layer="91"/>
<label x="121.92" y="55.88" size="1.27" layer="95"/>
</segment>
<segment>
<pinref part="RN1" gate="G$1" pin="2"/>
<wire x1="116.84" y1="99.06" x2="119.38" y2="99.06" width="0.1524" layer="91"/>
<label x="119.38" y="99.06" size="1.27" layer="95"/>
</segment>
</net>
<net name="UART_TX" class="0">
<segment>
<pinref part="J4" gate="G$1" pin="1"/>
<wire x1="132.08" y1="33.02" x2="127" y2="33.02" width="0.1524" layer="91"/>
<label x="127" y="33.02" size="1.27" layer="95" rot="MR0"/>
</segment>
<segment>
<pinref part="RN1" gate="G$1" pin="3"/>
<wire x1="116.84" y1="96.52" x2="119.38" y2="96.52" width="0.1524" layer="91"/>
<label x="119.38" y="96.52" size="1.27" layer="95"/>
</segment>
</net>
<net name="UART_RX" class="0">
<segment>
<pinref part="J3" gate="G$1" pin="1"/>
<wire x1="132.08" y1="35.56" x2="127" y2="35.56" width="0.1524" layer="91"/>
<label x="127" y="35.56" size="1.27" layer="95" rot="MR0"/>
</segment>
<segment>
<pinref part="RN1" gate="G$1" pin="4"/>
<wire x1="116.84" y1="93.98" x2="119.38" y2="93.98" width="0.1524" layer="91"/>
<label x="119.38" y="93.98" size="1.27" layer="95"/>
</segment>
</net>
<net name="T_TDO" class="0">
<segment>
<pinref part="J2" gate="G$1" pin="6"/>
<wire x1="119.38" y1="60.96" x2="121.92" y2="60.96" width="0.1524" layer="91"/>
<label x="121.92" y="60.96" size="1.27" layer="95"/>
</segment>
<segment>
<pinref part="RN2" gate="G$1" pin="4"/>
<wire x1="116.84" y1="81.28" x2="119.38" y2="81.28" width="0.1524" layer="91"/>
<label x="119.38" y="81.28" size="1.27" layer="95"/>
</segment>
</net>
<net name="T_TDI" class="0">
<segment>
<pinref part="J2" gate="G$1" pin="8"/>
<wire x1="119.38" y1="58.42" x2="121.92" y2="58.42" width="0.1524" layer="91"/>
<label x="121.92" y="58.42" size="1.27" layer="95"/>
</segment>
<segment>
<pinref part="RN1" gate="G$1" pin="1"/>
<wire x1="116.84" y1="101.6" x2="119.38" y2="101.6" width="0.1524" layer="91"/>
<label x="119.38" y="101.6" size="1.27" layer="95"/>
</segment>
</net>
<net name="N$2" class="0">
<segment>
<pinref part="R1" gate="G$1" pin="1"/>
<pinref part="LED1" gate="G$1" pin="C"/>
</segment>
</net>
<net name="N$3" class="0">
<segment>
<pinref part="R2" gate="G$1" pin="1"/>
<pinref part="LED2" gate="G$1" pin="C"/>
</segment>
</net>
<net name="LED_A" class="0">
<segment>
<pinref part="LED1" gate="G$1" pin="A"/>
<wire x1="96.52" y1="35.56" x2="93.98" y2="35.56" width="0.1524" layer="91"/>
<label x="93.98" y="35.56" size="1.27" layer="95" rot="MR0"/>
</segment>
<segment>
<pinref part="IC1" gate="G$1" pin="PA03"/>
<wire x1="30.48" y1="88.9" x2="27.94" y2="88.9" width="0.1524" layer="91"/>
<label x="27.94" y="88.9" size="1.27" layer="95" rot="MR0"/>
</segment>
</net>
<net name="LED_B" class="0">
<segment>
<pinref part="LED2" gate="G$1" pin="A"/>
<wire x1="96.52" y1="25.4" x2="93.98" y2="25.4" width="0.1524" layer="91"/>
<label x="93.98" y="25.4" size="1.27" layer="95" rot="MR0"/>
</segment>
<segment>
<pinref part="IC1" gate="G$1" pin="PA06"/>
<wire x1="30.48" y1="81.28" x2="27.94" y2="81.28" width="0.1524" layer="91"/>
<label x="27.94" y="81.28" size="1.27" layer="95" rot="MR0"/>
</segment>
</net>
<net name="I_TX" class="0">
<segment>
<pinref part="IC1" gate="G$1" pin="PA16"/>
<wire x1="30.48" y1="60.96" x2="27.94" y2="60.96" width="0.1524" layer="91"/>
<label x="27.94" y="60.96" size="1.27" layer="95" rot="MR0"/>
</segment>
<segment>
<pinref part="RN1" gate="G$1" pin="6"/>
<wire x1="106.68" y1="96.52" x2="104.14" y2="96.52" width="0.1524" layer="91"/>
<label x="104.14" y="96.52" size="1.27" layer="95" rot="MR0"/>
</segment>
</net>
<net name="I_RX" class="0">
<segment>
<pinref part="IC1" gate="G$1" pin="PA17"/>
<wire x1="66.04" y1="88.9" x2="68.58" y2="88.9" width="0.1524" layer="91"/>
<label x="68.58" y="88.9" size="1.27" layer="95"/>
</segment>
<segment>
<pinref part="RN1" gate="G$1" pin="5"/>
<wire x1="106.68" y1="93.98" x2="104.14" y2="93.98" width="0.1524" layer="91"/>
<label x="104.14" y="93.98" size="1.27" layer="95" rot="MR0"/>
</segment>
</net>
<net name="T_VREF" class="0">
<segment>
<pinref part="J2" gate="G$1" pin="1"/>
<pinref part="SB1" gate="G$1" pin="2"/>
<wire x1="101.6" y1="66.04" x2="104.14" y2="66.04" width="0.1524" layer="91"/>
<wire x1="101.6" y1="66.04" x2="99.06" y2="66.04" width="0.1524" layer="91"/>
<junction x="101.6" y="66.04"/>
<label x="99.06" y="66.04" size="1.27" layer="95" rot="MR0"/>
</segment>
<segment>
<pinref part="RN2" gate="G$1" pin="1"/>
<wire x1="116.84" y1="88.9" x2="119.38" y2="88.9" width="0.1524" layer="91"/>
<label x="119.38" y="88.9" size="1.27" layer="95"/>
</segment>
</net>
<net name="I_TDI" class="0">
<segment>
<pinref part="RN1" gate="G$1" pin="8"/>
<wire x1="106.68" y1="101.6" x2="104.14" y2="101.6" width="0.1524" layer="91"/>
<label x="104.14" y="101.6" size="1.27" layer="95" rot="MR0"/>
</segment>
<segment>
<pinref part="IC1" gate="G$1" pin="PA14"/>
<wire x1="30.48" y1="66.04" x2="27.94" y2="66.04" width="0.1524" layer="91"/>
<label x="27.94" y="66.04" size="1.27" layer="95" rot="MR0"/>
</segment>
</net>
<net name="I_RESET" class="0">
<segment>
<pinref part="RN1" gate="G$1" pin="7"/>
<wire x1="106.68" y1="99.06" x2="104.14" y2="99.06" width="0.1524" layer="91"/>
<label x="104.14" y="99.06" size="1.27" layer="95" rot="MR0"/>
</segment>
<segment>
<pinref part="IC1" gate="G$1" pin="PA15"/>
<wire x1="30.48" y1="63.5" x2="27.94" y2="63.5" width="0.1524" layer="91"/>
<label x="27.94" y="63.5" size="1.27" layer="95" rot="MR0"/>
</segment>
</net>
<net name="I_VREF" class="0">
<segment>
<pinref part="RN2" gate="G$1" pin="8"/>
<wire x1="106.68" y1="88.9" x2="104.14" y2="88.9" width="0.1524" layer="91"/>
<label x="104.14" y="88.9" size="1.27" layer="95" rot="MR0"/>
</segment>
<segment>
<pinref part="IC1" gate="G$1" pin="PA07"/>
<wire x1="30.48" y1="78.74" x2="27.94" y2="78.74" width="0.1524" layer="91"/>
<label x="27.94" y="78.74" size="1.27" layer="95" rot="MR0"/>
</segment>
</net>
<net name="I_SWDIO_TMS" class="0">
<segment>
<pinref part="RN2" gate="G$1" pin="7"/>
<wire x1="106.68" y1="86.36" x2="104.14" y2="86.36" width="0.1524" layer="91"/>
<label x="104.14" y="86.36" size="1.27" layer="95" rot="MR0"/>
</segment>
<segment>
<pinref part="IC1" gate="G$1" pin="PA08"/>
<wire x1="30.48" y1="76.2" x2="27.94" y2="76.2" width="0.1524" layer="91"/>
<label x="27.94" y="76.2" size="1.27" layer="95" rot="MR0"/>
</segment>
</net>
<net name="I_SWCLK_TCK" class="0">
<segment>
<pinref part="RN2" gate="G$1" pin="6"/>
<wire x1="106.68" y1="83.82" x2="104.14" y2="83.82" width="0.1524" layer="91"/>
<label x="104.14" y="83.82" size="1.27" layer="95" rot="MR0"/>
</segment>
<segment>
<pinref part="IC1" gate="G$1" pin="PA09"/>
<wire x1="30.48" y1="73.66" x2="27.94" y2="73.66" width="0.1524" layer="91"/>
<label x="27.94" y="73.66" size="1.27" layer="95" rot="MR0"/>
</segment>
</net>
<net name="I_TDO" class="0">
<segment>
<pinref part="RN2" gate="G$1" pin="5"/>
<wire x1="106.68" y1="81.28" x2="104.14" y2="81.28" width="0.1524" layer="91"/>
<label x="104.14" y="81.28" size="1.27" layer="95" rot="MR0"/>
</segment>
<segment>
<pinref part="IC1" gate="G$1" pin="PA10"/>
<wire x1="30.48" y1="71.12" x2="27.94" y2="71.12" width="0.1524" layer="91"/>
<label x="27.94" y="71.12" size="1.27" layer="95" rot="MR0"/>
</segment>
</net>
</nets>
</sheet>
</sheets>
</schematic>
</drawing>
<compatibility>
<note version="6.3" minversion="6.2.2" severity="warning">
Since Version 6.2.2 text objects can contain more than one line,
which will not be processed correctly with this version.
</note>
</compatibility>
</eagle>
